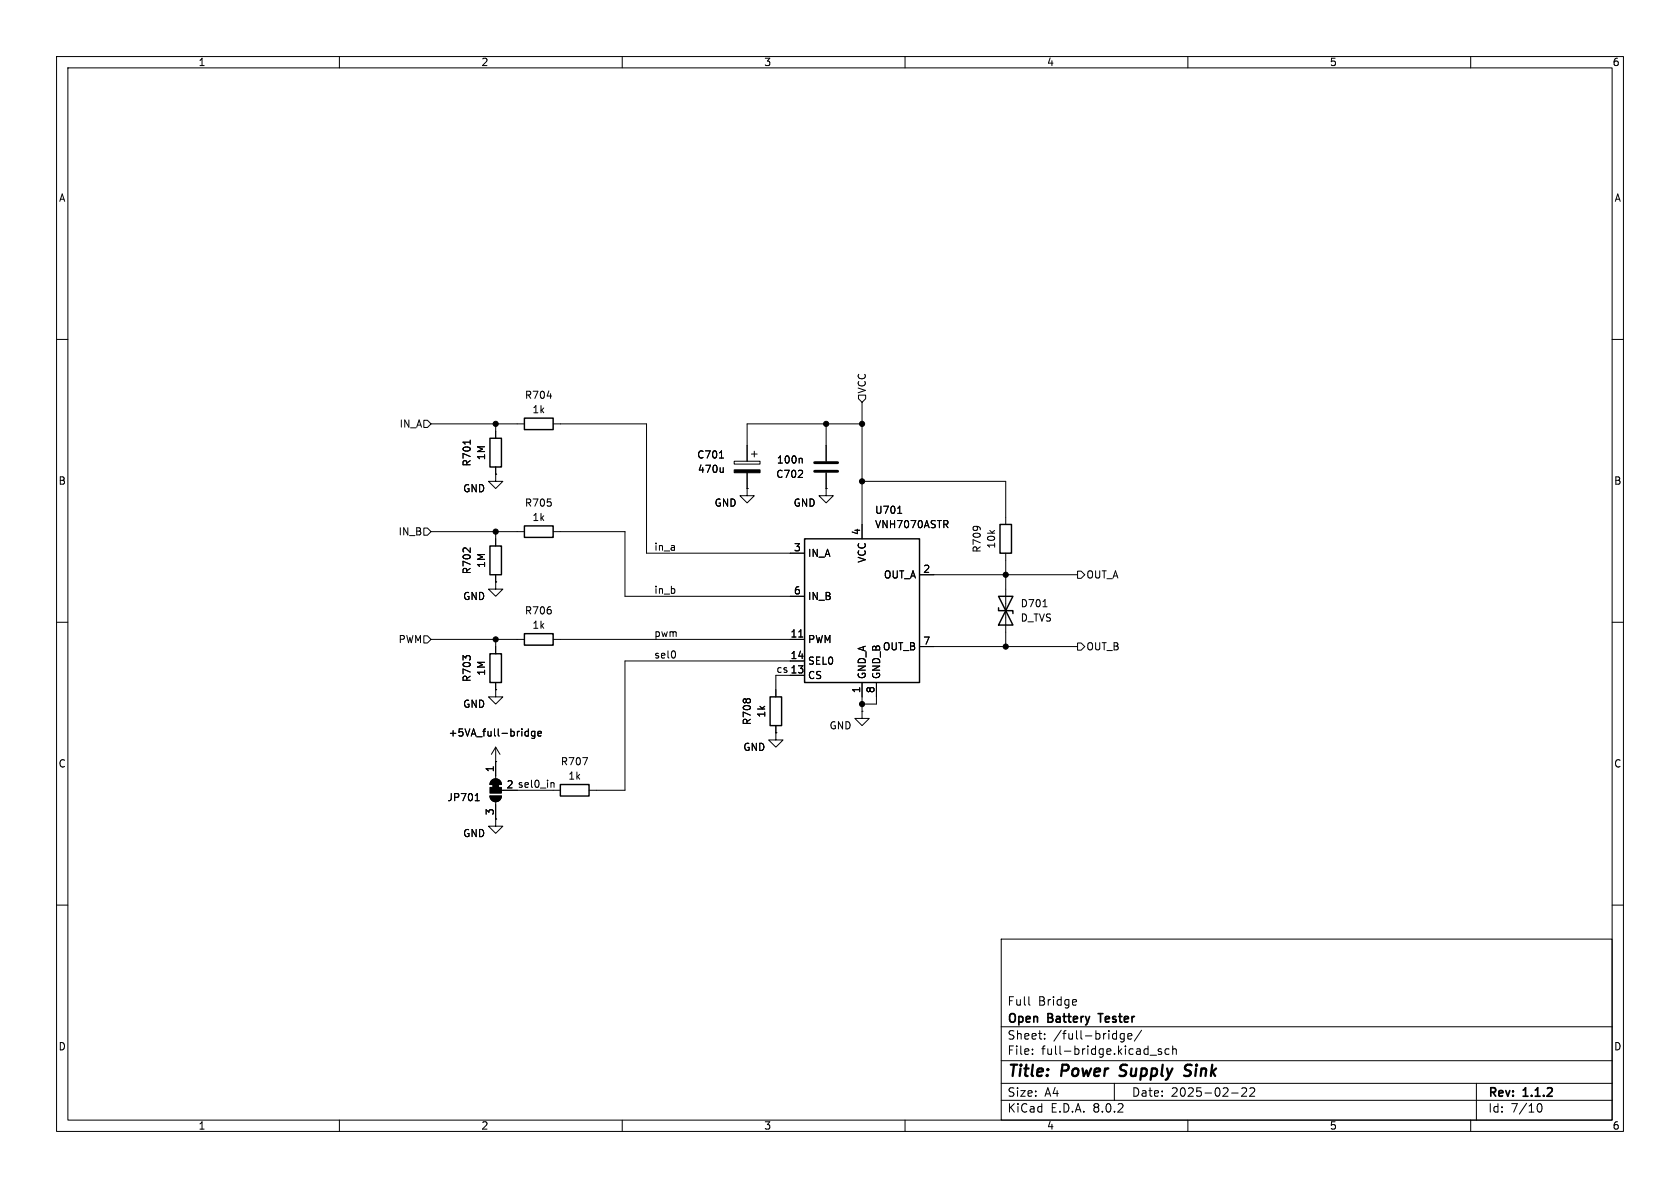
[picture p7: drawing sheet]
<svg xmlns="http://www.w3.org/2000/svg" width="297mm" height="210mm" viewBox="0 0 297 210" stroke-linecap="round" stroke-linejoin="round" font-family="sans-serif">
<g fill="none" stroke="#000" stroke-width=".18">
<path d="M10 10h277v190h-277zM12 12h273v186h-273zM60 10v2M110 10v2M160 10v2M210 10v2M260 10v2M10 60h2M285 60h2M74.9 74.3h.7l.6 .6-.6 .7h-.7zM76.2 74.9h16.5M83.1 77.8v.7"/>
<path d="M87.6 74.9v2.6M96.7 70h.8M97.8 74.9h16.5v22.9h27.9M133.3 79.8v1M146 74.9v6.6M151.8 69.9h1.2v.6l-.6 .6-.6-.6zM152.4 71.1v24.2M152.4 74.9h-20.3v6.6M74.9 93.3h.7l.6 .7-.6 .6h-.7zM76.2 94h16.5M87.6 83.8v1.3h1.3l-1.3 1.3-1.2-1.3h1.2M87.6 83.8h.1"/>
<path d="M87.6 82.6v1.2M87.6 94v2.5M97.8 94h12.7v11.4h31.7M127.2 81h.7M127.9 82.7v.8M127.9 83.4l-.2 .1M129.8 81.5h4.6v.5h-4.6zM132.1 86.4v1.2h1.2l-1.2 1.3-1.3-1.3h1.3M132.1 86.4h.1M132.1 83.6v2.8M132.8 80.3h1.1M141.6 81l.2 .2v.7"/>
<path d="M146 86.4v1.2h1.3l-1.3 1.3-1.2-1.3h1.2M146 86.4h.1M146 83.6v2.8M152.4 85.1h25.4v7.6M158.7 90.7h.7M167.2 92.7l.4 .6M167.5 92.1v.5M177.8 97.8v16.5M10 110h2M74.9 112.4h.7l.6 .6-.6 .7h-.7zM76.2 113h16.5M87.6 102.9v1.2h1.3l-1.3 1.3-1.2-1.3h1.2"/>
<path d="M87.6 102.9h.1M87.6 101.6v1.3M87.6 113v2.6M97.8 113h44.4M119.4 115.3v.8M137.2 119.4v3.8M139.7 119.4h2.5M141.2 112.6h.7M142.2 116.8h-31.7v22.9h-6.4M162.6 101.6h27.9M162.6 114.3h27.9M184.4 107.3h.7"/>
<path d="M190.5 101h.6l.7 .6-.7 .6h-.6zM190.5 113.7h.6l.7 .6-.7 .6h-.6zM285 110h2M86.9 138a1.02 1.02 0 0 1 1.1-.3 1.02 1.02 0 0 1 .6 1h-2zM87.6 134.6h.1M87.6 121.9v1.3h1.3l-1.3 1.3-1.2-1.3h1.2M87.6 121.9h.1M87.6 132.1l-.7 1.3M87.6 120.7v1.2M87.6 132.1v5.6M87.6 132.1l.8 1.3M88.6 139.7h.3"/>
<path d="M91.4 139.7h7.7M92.9 130l.1 .1h.4M93.4 128.8v1.3M93.4 129.3h-.4l-.1 .1M94.6 129.3h-.4l-.3 .2 .2 .6h.5M94.6 129.3v1l-.3 .2h-.3M95.1 129.7l.6-.1-.1-.3h-.3l-.2 .2 .1 .6h.4M97.5 138.4h.4l.1 .8M103 133.9h.9l-.6 1.3M137.2 129.5v1.3h1.2l-1.2 1.3-1.3-1.3h1.3M137.2 129.5h.1M137.2 128.3v1.2"/>
<path d="M152.4 125.7v1.3h1.3l-1.3 1.3-1.3-1.3h1.3M152.4 125.7h.1M152.4 120.7v5M154.9 120.7v3.8h-2.5M10 160h2M84 141.5h.7M84.3 140.5l.1-.2v1.2M86.6 140.7h2a1.02 1.02 0 0 1-1 1 1.02 1.02 0 0 1-1-1zM87.6 144.8v1.3h1.3l-1.3 1.2-1.2-1.2h1.2M87.6 144.8h.1M87.6 141.7v3.1M285 160h2"/>
<path d="M177 166h108v32h-108zM181.9 177.5l.2 .2M190.1 176.7l.2 .4-.7 .1M190.2 177.6l-.1 .1M60 198v2M110 198v2M160 198v2M177 194.5h108M177 191.5h108M177 187.5h108M177 181.5h108M182.5 186.3v.1"/>
<path d="M182.5 185.5v.1M184.7 183.6v.1M184.7 182.8v.1M197 191.5v3M197.2 182.7l.2 .1M197.4 182.2v1.5M197.4 183.6l-.2 .1M198.7 182.8l-.4-.1-.3 .3v.4l.2 .2h.5M198.7 182.7v1.2l-.2 .3-.4-.1M199.4 183.2l.7-.1-.1-.3-.4-.1-.2 .2 .1 .7h.5M201.8 182.1l-1.3 2M203.3 186.5h1.2"/>
<path d="M205.3 185.5l-.3-.1-.3 .2 .1 .2 .5 .2v.3h-.6M206.7 185.5l-.5-.1-.2 .3v.4l.1 .2h.6M207.3 185.5l.2-.1 .4 .1 .1 .9M207.3 184.9v1.5M210 198v2M217.7 193.2h1.2M219.5 192.4l.6-.1 .2 .1 .1 .3-.9 1.1h.9M221 192.4l.5-.1 .2 .1 .1 .3-.9 1.1h.9M260 198v2M261 191.5v6.5M271.7 195.7l.2-.5 .2-.1a.8 .8 0 0 1 .5 .7 .8 .8 0 0 1-.5 .8l-.2-.1-.2-.5"/>
</g>
<path d="M197.9 190.1l.3 .1M198.2 188.4l-.1 .4v.2M210.4 190a.85 .85 0 0 1-1.1 .1M210.4 188.2l-.7 .1a.46 .46 0 0 0-.2 .5 .46 .46 0 0 0 .3 .4l.6 .2" fill="none" stroke="#000" stroke-width=".4"/>
<path d="M194.1 179.2h.9" fill="none" stroke="#000" stroke-width=".3"/>
<path d="M86.6 77.5h2v5.1h-2zM92.7 73.9h5.1v2h-5.1zM86.6 96.5h2v5.1h-2zM92.7 93h5.1v2h-5.1zM142.2 95.3h20.4v25.4h-20.4zM176.8 92.7h2v5.1h-2zM86.6 115.6h2v5.1h-2zM92.7 112h5.1v2h-5.1zM176.5 107.4v.6h2.6v.5M176.5 105.4h2.6l-2.6 5.1h2.6zM99.1 138.7h5v2h-5zM136.1 123.2h2.1v5.1h-2.1z" fill="none" stroke="#000" stroke-width=".25"/>
<path d="M144 81.8h4.1M144 83.3h4.1" fill="none" stroke="#000" stroke-width=".51"/>
<g fill="#000" stroke="#000" stroke-width=".18">
<path d="M129.8 83.1h4.6v.5h-4.6zM86.6 139.2h2v1h-2zM87.1 138.7h1v.5h-1zM86.9 138a1.02 1.02 0 0 1 1.1-.3 1.02 1.02 0 0 1 .6 1h-2zM86.6 140.7h2a1.02 1.02 0 0 1-1 1 1.02 1.02 0 0 1-1-1z"/>
<circle cx="87.6" cy="74.9" r=".46"/>
<circle cx="146" cy="74.9" r=".46"/>
<circle cx="152.4" cy="74.9" r=".46"/>
<circle cx="87.6" cy="94" r=".46"/>
<circle cx="152.4" cy="85.1" r=".46"/>
<circle cx="87.6" cy="113" r=".46"/>
<circle cx="177.8" cy="101.6" r=".46"/>
<circle cx="177.8" cy="114.3" r=".46"/>
<circle cx="152.4" cy="124.5" r=".46"/>
</g>
<g font-size="2.8">
<text x="178" y="190.9">Title:</text>
<text x="187.7" y="190.9">Power</text>
<text x="198.8" y="190.9">Supply</text>
<text x="211.1" y="190.9">Sink</text>
</g>
<g font-size="2.1">
<text x="178" y="178">Full</text>
<text x="183.5" y="178">Bridge</text>
<text x="178" y="184">Sheet:</text>
<text x="178" y="181.2">Open</text>
<text x="185.3" y="181.2">Battery</text>
<text x="186.2" y="184">/full-bridge/</text>
<text x="195" y="181.2">Tester</text>
<text x="178" y="186.7">File:</text>
<text x="184.1" y="186.7">full-bridge.kicad_sch</text>
<text x="178" y="196.9">KiCad</text>
<text x="178" y="194.1">Size:</text>
<text x="184.7" y="194.1">A4</text>
<text x="185.7" y="196.9">E.D.A.</text>
<text x="193.3" y="196.9">8.0.2</text>
<text x="200" y="194.1">Date:</text>
<text x="207" y="194.1">2025-02-22</text>
<text x="263" y="194.3">Rev:</text>
<text x="263" y="196.9">Id:</text>
<text x="267.1" y="196.9">7/10</text>
<text x="269.4" y="194.3">1.1.2</text>
</g>
<g font-size="1.8">
<text x="35" y="11.9">1</text>
<text x="85" y="11.9">2</text>
<text x="135" y="11.9">3</text>
<text x="185" y="11.9">4</text>
<text x="235" y="11.9">5</text>
<text x="285" y="11.9">6</text>
<text x="10.3" y="35.9">A</text>
<text x="285.3" y="35.9">A</text>
<text x="92.7" y="70.7">R704</text>
<text x="153.3" y="69.7" transform="rotate(-90 153.3 69.7)">VCC</text>
<text x="70.5" y="75.8">IN_A</text>
<text x="94" y="73.3">1k</text>
<text x="83.4" y="82.6" transform="rotate(-90 83.4 82.6)">R701</text>
<text x="86" y="81.4" transform="rotate(-90 86 81.4)">1M</text>
<text x="123.2" y="81.3">C701</text>
<text x="123.3" y="83.8">470u</text>
<text x="137.2" y="82.1">100n</text>
<text x="10.3" y="85.9">B</text>
<text x="81.8" y="87.2">GND</text>
<text x="92.7" y="89.8">R705</text>
<text x="126.2" y="89.8">GND</text>
<text x="137.1" y="84.7">C702</text>
<text x="140.2" y="89.8">GND</text>
<text x="285.3" y="85.9">B</text>
<text x="70.4" y="94.8">IN_B</text>
<text x="94" y="92.3">1k</text>
<text x="152.1" y="94.7" transform="rotate(-90 152.1 94.7)">4</text>
<text x="154.6" y="91">U701</text>
<text x="154.6" y="93.6">VNH7070ASTR</text>
<text x="83.4" y="101.6" transform="rotate(-90 83.4 101.6)">R702</text>
<text x="86" y="100.5" transform="rotate(-90 86 100.5)">1M</text>
<text x="115.6" y="97.4">in_a</text>
<text x="140.3" y="97.5">3</text>
<text x="142.7" y="98.7">IN_A</text>
<text x="153.3" y="99.6" transform="rotate(-90 153.3 99.6)">VCC</text>
<text x="163.1" y="101.3">2</text>
<text x="173.6" y="97.8" transform="rotate(-90 173.6 97.8)">R709</text>
<text x="176.1" y="97.1" transform="rotate(-90 176.1 97.1)">10k</text>
<text x="81.8" y="106.3">GND</text>
<text x="115.6" y="105.1">in_b</text>
<text x="140.3" y="105.2">6</text>
<text x="142.7" y="106.3">IN_B</text>
<text x="156.2" y="102.5">OUT_A</text>
<text x="180.3" y="107.5">D701</text>
<text x="192" y="102.5">OUT_A</text>
<text x="70.4" y="113.9">PWM</text>
<text x="92.7" y="108.8">R706</text>
<text x="94" y="111.4">1k</text>
<text x="115.6" y="112.7">pwm</text>
<text x="139.7" y="112.8">11</text>
<text x="142.7" y="113.9">PWM</text>
<text x="180.3" y="110.1">D_TVS</text>
<text x="86" y="119.5" transform="rotate(-90 86 119.5)">1M</text>
<text x="115.6" y="116.5">sel0</text>
<text x="137.2" y="119">cs 13</text>
<text x="139.7" y="116.6">14</text>
<text x="139.7" y="119.1">13</text>
<text x="142.7" y="117.7">SEL0</text>
<text x="156" y="115.2">OUT_B</text>
<text x="163.1" y="114">7</text>
<text x="192" y="115.2">OUT_B</text>
<text x="81.8" y="125.3">GND</text>
<text x="83.4" y="120.7" transform="rotate(-90 83.4 120.7)">R703</text>
<text x="142.7" y="120.2">CS</text>
<text x="152.1" y="122.6" transform="rotate(-90 152.1 122.6)">1</text>
<text x="153.3" y="120.1" transform="rotate(-90 153.3 120.1)">GND_A</text>
<text x="154.7" y="122.6" transform="rotate(-90 154.7 122.6)">8</text>
<text x="155.8" y="120.1" transform="rotate(-90 155.8 120.1)">GND_B</text>
<text x="79.2" y="130.4">+5VA_full-bridge</text>
<text x="132.9" y="128.3" transform="rotate(-90 132.9 128.3)">R708</text>
<text x="135.5" y="127" transform="rotate(-90 135.5 127)">1k</text>
<text x="146.6" y="129.1">GND</text>
<text x="10.3" y="135.9">C</text>
<text x="87.4" y="136.6" transform="rotate(-90 87.4 136.6)">1</text>
<text x="99" y="135.5">R707</text>
<text x="131.3" y="132.9">GND</text>
<text x="285.3" y="135.9">C</text>
<text x="79" y="141.8">JP701</text>
<text x="89.5" y="139.4">2 sel0_in</text>
<text x="89.5" y="139.4">2</text>
<text x="100.4" y="138">1k</text>
<text x="81.8" y="148.2">GND</text>
<text x="87.4" y="144.2" transform="rotate(-90 87.4 144.2)">3</text>
<text x="10.3" y="185.9">D</text>
<text x="285.3" y="185.9">D</text>
<text x="35" y="199.9">1</text>
<text x="85" y="199.9">2</text>
<text x="135" y="199.9">3</text>
<text x="185" y="199.9">4</text>
<text x="235" y="199.9">5</text>
<text x="285" y="199.9">6</text>
</g>
</svg>
